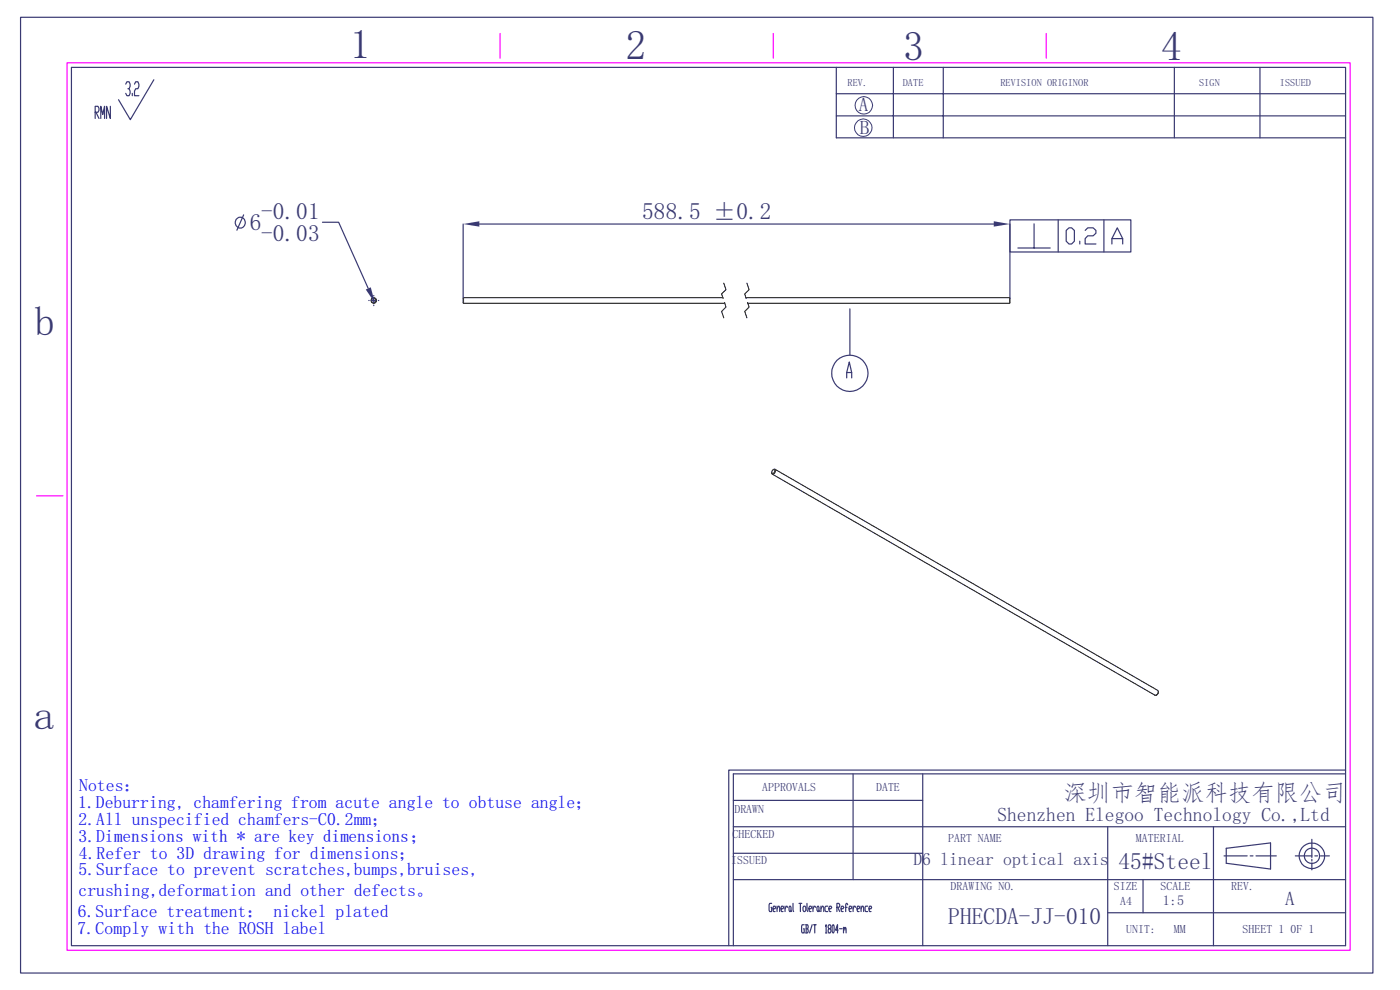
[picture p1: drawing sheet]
<svg xmlns="http://www.w3.org/2000/svg" width="297mm" height="210mm" viewBox="0 0 297 210" stroke-linecap="round" stroke-linejoin="round" font-family="sans-serif">
<path d="M14.2 13.3h272.2v188.3h-272.2zM106.1 7.1v5.2M164 7.1v5.2M222 7.1v5.2M7.7 105.2h5.6" fill="none" stroke="#f0f" stroke-width=".25"/>
<g fill="none" stroke="#393972" stroke-width=".25">
<path d="M4.4 3.7h286.9v202.7h-286.9zM15.2 14.3h270.3v186.3h-270.3zM26.7 17.8l.2-.5h.5l.2 1-.2 .5h-.3M27.4 18.8l.2 .5-.2 1h-.5l-.2-.5M28.1 19.8v.5M28.5 17.8l.3-.5h.5l.2 1-.2 .5h-.5l-.3 .5v1h1M32.6 16.9l-5 8.5-2.5-4.2M177.4 14.3v14.9h108.1M177.4 19.9h108.1M189.5 14.3v14.9M200.1 14.3v14.9M249.1 14.3v14.9"/>
<path d="M267.3 14.3v14.9M20.2 23.8h.6l.2-.4-.2-.9h-.6v2.6M20.4 23.8l.6 1.3M21.4 25.1v-2.6l.4 1.8 .4-1.8v2.6M23.4 22.5v2.6l-.8-2.6v2.6M177.4 24.6h108.1M51.7 45.6l-1.5 3.2M68.4 47.1h3.4l6.3 14.1M214.2 46.6h25.7v6.9h-25.7zM215.9 52.6h6.9M219.4 47.5v5.1M224.5 46.6v6.9"/>
<path d="M226.2 48.9l.6-.6h.5l.6 .6v2.3l-.6 .6h-.5l-.6-.6zM229.1 51.2v.6M230.2 48.9l.6-.6h1.1l.6 .6v.6l-.6 .5h-1.1l-.6 .6v1.2h2.3M234.2 46.6v6.9M235.9 51.8v-1.2l1.1-2.3 1.2 2.3v1.2M235.9 50.6h2.3M155.6 175.4h129.9M155.6 169.8h40.1M181 164.2v22.4M195.7 164.2v36.4M235 175.4v25.2M257.4 175.4v25.2"/>
<path d="M260.1 179.9l9.4-1.1v5.5l-9.4-1.2zM278.3 178v3.9M285.5 163.3h-130.9v37.3M285.5 164.2h-129.9v36.4M155.6 186.6h129.9M155.6 181h40.1M163.7 191.6h-.4l-.1 .3 .1 1.5h.4v-.9h-.1M164 192.8h.4l.1-.3-.1-.3h-.3l-.1 .3 .1 .9h.3M164.8 192.8l.5-.6 .1 1.2M164.8 192.2v1.2M165.7 192.8h.4l.1-.3-.1-.3h-.3l-.1 .3 .1 .9h.3M166.5 192.2v1.2"/>
<path d="M167.1 192.5l-.3-.3-.3 .6M167.5 192.2h.2l.1 .3-.1 .9h-.2l-.1-.3zM167.8 193.1l.1 .3M168.2 191.6l.2 1.8M169.5 191.6h.6M169.8 191.6v1.8M170.5 192.2h.3l.1 .3v.6l-.1 .3h-.3l-.2-.3v-.6zM170.6 196.2h-.4l-.1 .3 .1 1.4h.4v-.9h-.1M170.9 196.2h.4l.1 .3-.1 .5M171 197h.3l.1 .6-.1 .3h-.4M171 196.2v1.7M171.2 191.6v1.5l.2 .3"/>
<path d="M171.6 192.8h.4l.2-.3-.2-.3h-.2l-.2 .3v.6l.2 .3h.2M172.3 196.2l-.6 1.7M172.5 192.2v1.2M172.6 196.2h.5M172.8 196.2v1.7M173.1 192.5l-.3-.3-.3 .6M173.5 192.2l.2 .3-.1 .9-.3-.3v-.6zM173.7 193.1l.2 .3M174.2 192.8l.4-.6 .2 .3v.9M174.2 192.2v1.2M175.1 196.5l.2-.3v1.7M175.1 197.9h.3"/>
<path d="M175.6 192.2h-.4l-.2 .3v.6l.2 .3h.4M175.9 192.8h.4l.1-.3-.1-.3h-.3l-.1 .3v.6l.1 .3h.3M175.9 197l-.2-.5 .2-.3h.2l.2 .5-.6 .6 .2 .6h.2l.2-.3-.2-.6M176.7 196.2l.3 .3-.2 1.4-.3-.3v-1.1zM177.5 192.5h.5l.1-.3-.1-.6h-.5v1.8M177.7 192.5l.4 .9M177.8 197.3h-.6l.5-1.1v1.7M178.1 197h.5M178.4 192.8h.5l.1-.3-.1-.3h-.3l-.2 .3 .2 .9h.3M178.9 197l.2-.3 .1 .6M178.9 196.7v1.2M179.2 197l.2-.3 .1 1.2"/>
<path d="M179.3 192.5h.4M179.8 191.9l-.1-.3h-.2l-.1 1.8M180.1 192.8h.5l.1-.3-.1-.3h-.3l-.2 .3 .2 .9h.3M181 192.2v1.2M181.5 192.5l-.1-.3h-.2l-.2 .6M181.8 192.8h.4l.2-.3-.2-.3h-.3l-.1 .3 .1 .9h.3M182.7 192.8l.2-.6h.2l.1 1.2M182.7 192.2v1.2M184.1 192.2h-.5l-.1 .3 .1 .9h.5M184.4 192.8h.4l.1-.3-.1-.3h-.3l-.1 .3 .1 .9h.3M235 193.6h50.5M242.5 186.6v7"/>
<path d="M259.7 181.6h4.9M265.2 181.6h.6M266.4 181.6h4.4M274.8 181.6h3.5M278.3 182.3v.4M278.3 183v1.5M278.9 181.6h.6M280.2 181.6h1.8"/>
<circle cx="51" cy="47.2" r="1.12"/>
<circle cx="278.3" cy="181.6" r="2.71"/>
<circle cx="278.3" cy="181.5" r="1.63"/>
</g>
<g fill="none" stroke="#393972" stroke-width=".21">
<circle cx="183.1" cy="27.1" r="1.86"/>
<circle cx="183.3" cy="22.4" r="1.86"/>
</g>
<g fill="none" stroke="#000" stroke-width=".21">
<circle cx="79.3" cy="63.7" r=".48"/>
<circle cx="79.3" cy="63.7" r=".59"/>
</g>
<path d="M77.6 61.4l1.1-.5 .8 3.4z" fill="#393972"/>
<path d="M98.3 47.5v15.7M101.7 47.5h109.1M214.2 47.5v15.7M78.2 63.7h.1M79.3 63.3v.4h-.5M79.3 62.7v.1M79.3 64.7v.1M79.8 63.7h-.5v.5M80.3 63.7h.1" fill="none" stroke="#393972" stroke-width=".25"/>
<path d="M98.3 63.1v1.2h55.5M153.4 63.1h-55.1v1.2M158.2 63.1h56M158.6 64.3h55.6M214.2 63.1v1.2z" fill="none" stroke="#000" stroke-width=".21"/>
<g fill="#393972">
<path d="M210.8 46.9l3.4 .6-3.4 .6z"/>
<path d="M98.3 47.5l3.4-.6v1.2z"/>
</g>
<g fill="none" stroke="#393972" stroke-width=".25">
<path d="M179.6 79h1.1M180.3 65.5v9.8M179.6 80.2v-1.2l.6-2.2 .5 2.2v1.2"/>
<circle cx="180.3" cy="79.2" r="3.8"/>
</g>
<path d="M153.5 60.1l.5 1.4-.9 .8 .3 1M153.7 64.2l.3 .9-.9 1 .4 1.3M158.5 60.1l.4 1.4-.9 .8 .3 1M158.6 64.2l.3 .9-.9 1 .5 1.3M163.9 99.7l.3-.1a.46 .46 0 0 1 .1 .5 .46 .46 0 0 1-.6 .3zM164 99.6l.3-.1a.62 .62 0 0 1 .1 .7 .62 .62 0 0 1-.6 .3l-.1-.3M164.4 99.6l81.2 46.9 .1 .2M163.8 100.6l81.2 46.9 .5-.2 .2-.6M245.7 146.7v.4l-.4 .3" fill="none" stroke="#000" stroke-width=".21"/>
<g font-size="8.8" fill="#393972">
<text x="74.3" y="12.3">1</text>
<text x="132.8" y="12.6">2</text>
<text x="191.6" y="12.6">3</text>
<text x="246.3" y="12.6">4</text>
<text x="7.3" y="71">b</text>
<text x="7.2" y="154.6">a</text>
</g>
<g font-size="5" fill="#393972">
<text x="55.4" y="46.6">-0.01</text>
<text x="136.2" y="46.4">588.5 ±0.2</text>
<text x="53" y="48.8">6</text>
<text x="55.4" y="51.1">-0.03</text>
<text x="225.6" y="169.9">深圳市智能派科技有限公司</text>
<text x="237.3" y="184.3">45#Steel</text>
<text x="201.2" y="195.9">PHECDA-JJ-010</text>
</g>
<g font-size="4.1" fill="#393972">
<text x="182.2" y="23.5">A</text>
<text x="182.4" y="28.4">B</text>
<text x="211.6" y="174.2">Shenzhen Elegoo Technology Co.,Ltd</text>
<text x="272.7" y="192">A</text>
</g>
<g font-size="3.8" fill="#00f">
<text x="16.8" y="167.9">Notes：</text>
<text x="16.6" y="171.4">1.Deburring, chamfering from acute angle to obtuse angle；</text>
<text x="16.6" y="175.1">2.All unspecified chamfers-C0.2mm；</text>
<text x="16.6" y="178.5">3.Dimensions with * are key dimensions；</text>
<text x="16.6" y="185.7">5.Surface to prevent scratches,bumps,bruises,</text>
<text x="16.7" y="182.1">4.Refer to 3D drawing for dimensions；</text>
<text x="16.6" y="190.1">crushing,deformation and other defects。</text>
<text x="16.5" y="194.6">6.Surface treatment： nickel plated</text>
<text x="16.5" y="198.1">7.Comply with the ROSH label</text>
</g>
<text font-size="3.8" fill="#393972" x="193.8" y="183.4">D6 linear optical axis</text>
<text font-size="3" fill="#393972" x="246.7" y="192">1:5</text>
<g font-size="2.5" fill="#393972">
<text x="161.7" y="167.8">APPROVALS</text>
<text x="185.8" y="167.8">DATE</text>
<text x="155.8" y="172.4">DRAWN</text>
<text x="155.4" y="177.8">CHECKED</text>
<text x="201.1" y="178.5">PART NAME</text>
<text x="241" y="178.5">MATERIAL</text>
<text x="155.1" y="183.4">ISSUED</text>
<text x="201.7" y="188.9">DRAWING NO.</text>
<text x="236.3" y="188.9">SIZE</text>
<text x="237.6" y="191.9">A4</text>
<text x="246.2" y="188.9">SCALE</text>
<text x="261.2" y="188.9">REV.</text>
<text x="238.9" y="197.9">UNIT:</text>
<text x="249" y="197.9">MM</text>
<text x="263.6" y="197.9">SHEET 1</text>
<text x="273.8" y="197.9">0F 1</text>
</g>
<g font-size="2.2" fill="#393972">
<text x="179.8" y="18.1">REV.</text>
<text x="191.5" y="18.1">DATE</text>
<text x="212.2" y="18.1">REVISION ORIGINOR</text>
<text x="254.4" y="18.1">SIGN</text>
<text x="271.5" y="18.1">ISSUED</text>
</g>
</svg>
